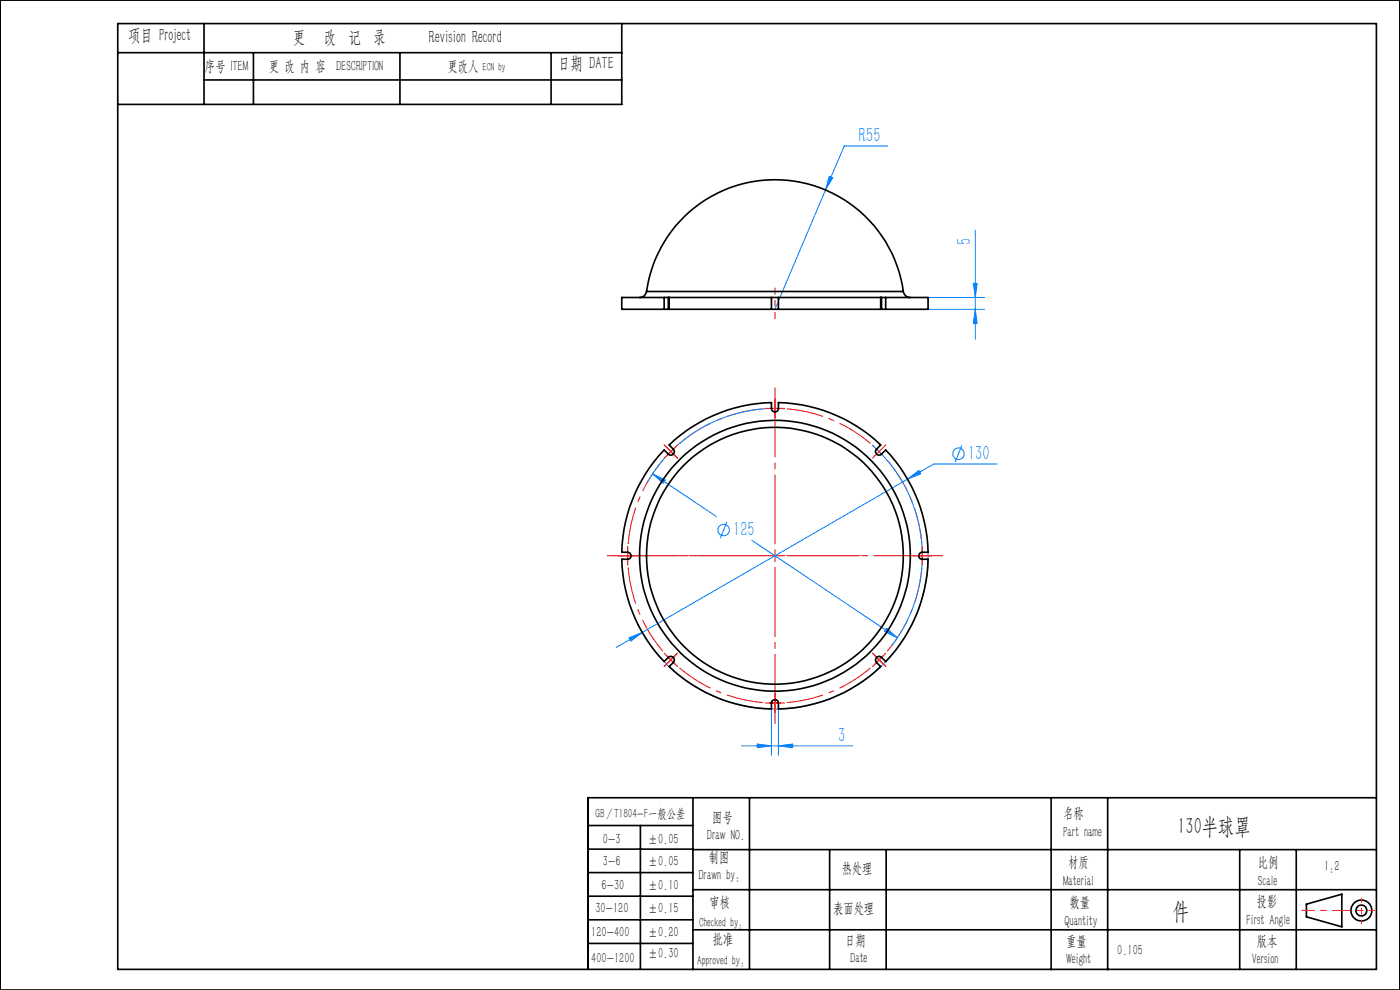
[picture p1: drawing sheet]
<svg xmlns="http://www.w3.org/2000/svg" width="297mm" height="210mm" viewBox="0 0 297 210" stroke-linecap="round" stroke-linejoin="round" font-family="sans-serif">
<g fill="none" stroke="#0080ff" stroke-width=".21">
<path d="M175.9 37.4l.8 .3-1.6 2.6zM188.3 31h-9.2l-14.7 34.6M206.9 48.8v23.2M196.9 63.1h12M196.9 65.6h12M206.5 60.1h.8l-.4 3zM206.9 65.6l.4 3h-.8zM166.4 86.7a31.2 31.2 0 0 0-29 15.5M185 94.4a31.2 31.2 0 0 1 4.2 42.5M204 94.5l-1.4 3.5M211.5 98.4h-13.4l-5.6 3.2M138.4 100.5l2.7 1.3-.4 .7z"/>
<path d="M138.4 100.5l13.6 9.1M154.2 110.7l-1.4 3.5M159.5 114.6l30.9 20.7M192.5 101.6l2.4-1.8 .4 .7zM192.5 101.6l-56.3 32.6M196.9 117.1a32.5 32.5 0 0 1-24.7 32.3 32.5 32.5 0 0 1-36.9-17M133.5 135.3l2.7-1.1-2.4 1.8zM136.2 134.2l-5.5 3.1M188.1 133.3l2.3 2-2.8-1.4zM157.3 158.2h23.6M160.7 157.8l3 .4-3 .4zM163.7 150.4v9.8"/>
<path d="M165.1 158.2l3-.4v.8zM165.1 150.4v9.8"/>
<circle cx="203.3" cy="96.2" r="1.2"/>
<circle cx="153.5" cy="112.4" r="1.21"/>
</g>
<g fill="none" stroke="#f00" stroke-width=".21" stroke-dasharray="15.2 1.3 1.3 1.3" stroke-linecap="butt">
<path d="M142.3 95.8l-.8 .9M142.3 95.8l.9-.9M164.4 86.6l-1.2 .1M164.4 86.6l1.3 .1M165.7 86.7h.7M185.6 94.9l-.5-.5M133.2 117.9v1.2M133.2 117.9v-1.3M195.7 117.9l-.1-1.3M195.7 117.9l-.1 1.2M142.3 140l.9 .8M142.3 140l-.8-.9"/>
<path d="M186.5 140l.9-.9M186.5 140l-.9 .8M164.4 149.1h1.3M164.4 149.1h-1.2"/>
</g>
<path d="M140.6 97.6a31.3 31.3 0 0 0-7.3 17.8M161.9 86.7a31.3 31.3 0 0 0-17.7 7.4M184.7 94.1a31.3 31.3 0 0 0-17.8-7.4M195.6 115.4a31.3 31.3 0 0 0-7.4-17.8M133.3 120.4a31.3 31.3 0 0 0 7.3 17.7M188.2 138.1a31.3 31.3 0 0 0 7.4-17.7M144.2 141.7a31.3 31.3 0 0 0 17.7 7.3M166.9 149a31.3 31.3 0 0 0 17.8-7.3" fill="none" stroke="#f00" stroke-width=".21" stroke-dasharray="15.2 1.3 1.3 1.3" stroke-dashoffset="7.4" stroke-linecap="butt"/>
<g fill="none" stroke="#f00" stroke-width=".21">
<path d="M141.4 94.9l1.8 1.8M143.2 94.9l-1.8 1.8M163.2 86.6h2.5M164.4 85.4v2.5M185.6 94.9l.9 .9M186.5 95.8l.9 .9M186.5 95.8l-.9 .9M187.4 94.9l-.9 .9M131.9 117.9h2.5M133.1 116.7v2.5M194.4 117.9h2.5M195.7 116.7v2.5"/>
<path d="M141.4 139.1l.9 .9M142.3 140l-.9 .9M142.3 140l.9 .9M143.2 139.1l-.9 .9M185.6 139.1l1.8 1.8M187.4 139.1l-1.8 1.8M163.2 149.1h2.5M164.4 147.9v2.5"/>
</g>
<g fill="none" stroke="#000" stroke-width=".35">
<path d="M0 0h297v210h-297zM25 11.2h106.9M25 5h267v200.6h-267zM43.3 5v17.1M43.3 17h88.6M53.8 11.2v10.9M84.8 11.2v10.9M116.9 11.2v10.9M131.9 5v17.1h-106.9M124.7 175.1h22.3M135.9 175.1v30.5M147 169.2v36.5"/>
<path d="M159 169.2v36.4M223 169.2v36.5M235 169.2v36.5M292 169.2h-167.3v36.4M124.7 180.1h22.3M124.7 185.1h22.3M124.7 190.1h22.3M124.7 195.1h22.3M147 180.2h145M147 188.7h145M147 197.2h145M176 180.2v25.4"/>
<path d="M188 180.2v25.5M263 180.2v25.5M275 180.2v25.5M277.1 191.8l7.6-2.1v6.9l-7.6-2.1zM124.7 200.1h22.3"/>
<circle cx="288.8" cy="193.2" r="1.15"/>
<circle cx="288.8" cy="193.1" r="2.21"/>
</g>
<path d="M182.5 117.9h-52.3" fill="none" stroke="#f00" stroke-width=".21" stroke-dasharray="15.2 1.3 1.3 1.3" stroke-dashoffset=".5"/>
<g fill="none" stroke="#f00" stroke-width=".21" stroke-dasharray="15.2 1.3 1.3 1.3">
<path d="M141.4 94.9l-.5-.5M141.4 96.7l-.5 .5M142.3 95.8l-.9-.9M142.3 95.8l.9 .9M143.2 96.7l.5 .5M143.2 94.9l.5-.5M163.2 86.6h-.8M164.4 85.4v-.8M164.4 87.9v.7M164.4 86.6v-1.2M164.4 86.6v1.3M165.7 86.6h.7"/>
<path d="M185.6 96.7l-.5 .5M187.4 94.9l.5-.5M131.9 117.9h-.7M133.2 116.6v-.7M133.2 119.1v.8M133.2 117.9h-1.3M133.2 117.9h1.2M134.4 117.9h.8M164.4 117.9v-1.3M164.4 117.9h-1.2M164.4 117.9v1.2M164.4 117.9h1.3"/>
<path d="M194.4 117.9h-.7M195.7 119.1v.8M195.7 116.6v-.7M195.7 117.9h1.2M195.7 117.9h-1.3M196.9 117.9h.8M141.4 139.1l-.5-.5M142.3 140l-.9 .9M142.3 140l.9-.9M143.2 139.1l.5-.5M185.6 139.1l-.5-.5M186.5 140l.9 .9"/>
<path d="M186.5 140l-.9-.9M187.4 139.1l.5-.5M141.4 140.9l-.5 .5M143.2 140.9l.5 .5M163.2 149.1h-.8M164.4 147.9v-.8M164.4 150.4v.7M164.4 149.1v1.3M164.4 149.1v-1.2M165.7 149.1h.7M185.6 140.9l-.5 .5M187.4 140.9l.5 .5"/>
</g>
<path d="M161.9 117.9h-33.1M164.4 115.4v-33.1M166.9 117.9h33.1M164.4 120.4v33.1" fill="none" stroke="#f00" stroke-width=".21" stroke-dasharray="15.2 1.3 1.3 1.3" stroke-dashoffset=".6"/>
<path d="M164.4 67.6v-6.5" fill="none" stroke="#f00" stroke-width=".21" stroke-dasharray="15.2 1.3 1.3 1.3" stroke-dashoffset="13.9"/>
<path d="M285.4 193.1h6.2" fill="none" stroke="#f00" stroke-width=".21" stroke-dasharray="15.2 1.3 1.3 1.3" stroke-dashoffset="14"/>
<path d="M288.8 190.6v5.3" fill="none" stroke="#f00" stroke-width=".21" stroke-dasharray="15.2 1.3 1.3 1.3" stroke-dashoffset="14.5"/>
<path d="M276.2 193.1h9.2" fill="none" stroke="#f00" stroke-width=".21" stroke-dasharray="15.2 1.3 1.3 1.3" stroke-dashoffset="12.6"/>
<g fill="#0080ff">
<path d="M175.9 37.4l-.8 2.9 1.6-2.6zM133.5 135.3l.3 .7 2.4-1.8zM192.5 101.6l2.8-1.1-.4-.7zM188.1 133.3l-.5 .6 2.8 1.4zM138.4 100.5l2.3 2 .4-.7zM160.7 157.8l3 .4-3 .4zM165.1 158.2l3-.4v.8z"/>
<path d="M206.5 60.1h.8l-.4 3zM206.9 65.6l.4 3h-.8z"/>
</g>
<g fill="none" stroke="#000" stroke-width=".35">
<path d="M137.2 61.8a1.46 1.46 0 0 1-1.5 1.3M137.2 61.8a27.5 27.5 0 0 1 27.2-23.7 27.5 27.5 0 0 1 27.2 23.7M137.2 61.8h54.4M140.9 63.1h-9v2.5h9M140.9 65.6h1.1M140.9 63.1h1.1M140.9 63.1v2.5M141.8 63.1v2.5M142 65.6h21.7M142 63.1h21.7M142 63.1v2.5M163.7 65.6h1.4"/>
<path d="M163.7 63.1h1.4M163.7 63.1v2.5M165.1 65.6h21.7M165.1 63.1h21.7M165.1 63.1v2.5M186.8 63.1v2.5M186.8 65.6h1.1M186.8 63.1h1.1M187 63.1v2.5M187.9 63.1h9v2.5h-9M187.9 63.1v2.5M191.6 61.8a1.46 1.46 0 0 0 1.5 1.3"/>
<path d="M140.9 95.5l.9 .8a.75 .75 0 0 0 1 0 .75 .75 0 0 0 0-1l-.8-.9a32.6 32.6 0 0 1 21.7-9v1.2a.74 .74 0 0 0 .7 .8 .74 .74 0 0 0 .7-.8v-1.2a32.6 32.6 0 0 1 21.7 9l-.9 .9a.75 .75 0 0 0 0 1 .75 .75 0 0 0 1.1 0l.9-.8a32.6 32.6 0 0 1 9 21.6h-1.2a.74 .74 0 0 0-.8 .8 .74 .74 0 0 0 .8 .7h1.2a32.1 32.1 0 0 1-9 21.7l-.9-.9a.76 .76 0 0 0-1.1 .1 .76 .76 0 0 0 0 1l.9 .9a32.6 32.6 0 0 1-21.7 9v-1.3a.74 .74 0 0 0-.7-.7 .74 .74 0 0 0-.7 .7v1.3a32.3 32.3 0 0 1-21.7-9l.8-.9a.76 .76 0 0 0 .1-1 .76 .76 0 0 0-1.1-.1l-.9 .9a32.4 32.4 0 0 1-9-21.7h1.2a.74 .74 0 0 0 .8-.7 .74 .74 0 0 0-.8-.8h-1.2a32.7 32.7 0 0 1 9-21.6z"/>
<circle cx="164.4" cy="117.9" r="28.7"/>
<circle cx="164.4" cy="117.9" r="27.2"/>
</g>
<g font-size="4.9">
<text x="249.8" y="177">130半球罩</text>
<text x="248.8" y="195">件</text>
</g>
<g font-size="4.4" fill="#0080ff">
<text x="182.2" y="30.1">R55</text>
<text x="206" y="51.9" transform="rotate(-90 206 51.9)">5</text>
<text x="205.4" y="97.5">130</text>
<text x="155.5" y="113.7">125</text>
<text x="177.8" y="157.3">3</text>
</g>
<g font-size="3.8">
<text x="27.2" y="8.6">项目 Project</text>
<text x="62.1" y="9.1">更</text>
<text x="68.7" y="9.1">改 记 录</text>
<text x="91" y="9.1">Revision Record</text>
<text x="118.4" y="14.7">日期 DATE</text>
</g>
<text font-size="3.2" x="43.4" y="15">序号 ITEM</text>
<g font-size="3.1">
<text x="57.1" y="15">更 改 内 容 DESCRIPTION</text>
<text x="95" y="15">更改人</text>
<text x="225.5" y="173.5">名称</text>
<text x="127.9" y="179.1">0-3</text>
<text x="137.4" y="179.1">±0.05</text>
<text x="150" y="178.3">Draw NO.</text>
<text x="151" y="174.3">图号</text>
<text x="225.5" y="177.5">Part name</text>
<text x="127.9" y="183.6">3-6</text>
<text x="137.4" y="183.6">±0.05</text>
<text x="150.4" y="182.8">制图</text>
<text x="178.6" y="185.2">热处理</text>
<text x="226.6" y="184">材质</text>
<text x="266.9" y="184">比例</text>
<text x="280.9" y="184.7">1:2</text>
<text x="127.6" y="188.8">6-30</text>
<text x="137.4" y="188.8">±0.10</text>
<text x="148.2" y="186.8">Drawn by:</text>
<text x="225.5" y="188">Material</text>
<text x="266.9" y="188">Scale</text>
<text x="126.3" y="193.6">30-120</text>
<text x="137.4" y="193.6">±0.15</text>
<text x="150.5" y="192.3">审核</text>
<text x="176.7" y="193.6">表面处理</text>
<text x="225.8" y="196.4">Quantity</text>
<text x="226.9" y="192.4">数量</text>
<text x="264.4" y="196.2">First Angle</text>
<text x="266.6" y="192.2">投影</text>
<text x="125.4" y="198.7">120-400</text>
<text x="137.4" y="203.3">±0.30</text>
<text x="137.4" y="198.7">±0.20</text>
<text x="151.2" y="200.3">批准</text>
<text x="179.3" y="200.4">日期</text>
<text x="226.2" y="200.6">重量</text>
<text x="237" y="202.7">0.105</text>
<text x="266.6" y="200.6">版本</text>
<text x="125.4" y="204.3">400-1200</text>
<text x="180.4" y="204.4">Date</text>
<text x="226.2" y="204.6">Weight</text>
<text x="265.5" y="204.6">Version</text>
</g>
<g font-size="2.8">
<text x="126.3" y="173.5">GB／T1804-F一般公差</text>
<text x="148.3" y="196.7">Checked by：</text>
<text x="147.9" y="204.7">Approved by：</text>
</g>
<text font-size="2.5" x="102.4" y="15">ECN by</text>
</svg>
